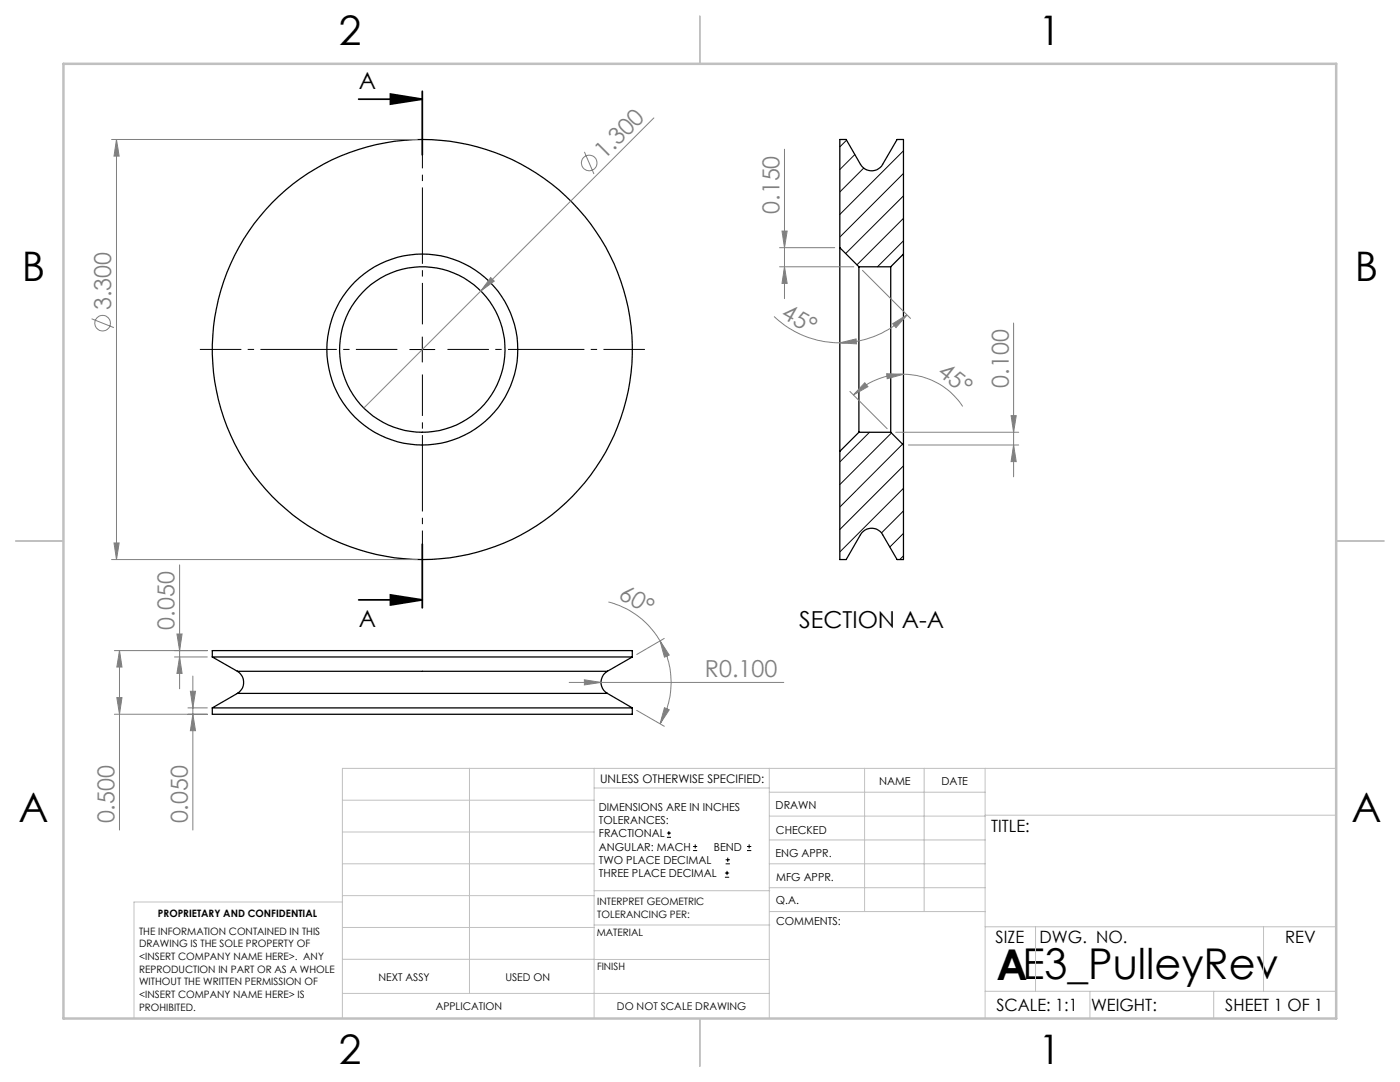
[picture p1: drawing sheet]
<svg xmlns="http://www.w3.org/2000/svg" width="279mm" height="216mm" viewBox="0 0 279 216" stroke-linecap="round" stroke-linejoin="round" font-family="sans-serif">
<g fill="none" stroke="#000" stroke-width=".25">
<path d="M167.6 49.4v-21.6h1.3l2.8 5a2.54 2.54 0 0 0 4.4 0l2.9-5h1.3v22.9M167.6 49.4v40.7M167.6 49.4l3.8 3.8M171.4 53.2v33.1M171.4 53.2h6.4M177.8 53.2v33.1M180.3 50.7v38.1M180.3 50.7l-2.5 2.5M171.4 86.3l-3.8 3.8M171.4 86.3h6.4M177.8 86.3l2.5 2.5M180.3 88.8v22.9h-1.3l-2.9-5a2.54 2.54 0 0 0-4.4 0l-2.8 5h-1.3v-21.6"/>
<path d="M42.4 131.1h83.8M42.4 131.1v-1.3h83.8v1.3M42.4 131.1l5 2.8M47.4 133.9a2.57 2.57 0 0 1 0 4.5M47.4 133.9h73.8M47.4 138.4h73.8M47.4 138.4l-5 2.9M121.2 133.9a2.54 2.54 0 0 0 0 4.5M121.2 138.4l5 2.9M126.2 131.1l-5 2.8M42.4 141.3h83.8M42.4 141.3v1.2h83.8v-1.2"/>
<circle cx="84.3" cy="69.7" r="19.1"/>
<circle cx="84.3" cy="69.7" r="16.5"/>
<circle cx="84.3" cy="69.8" r="41.9"/>
</g>
<g fill="none" stroke="#000" stroke-width=".2">
<path d="M168.9 28l-1.3 1.3M170.6 30.8l-3 3M172.4 33.5l-4.8 4.8M180.3 30.1l-12.7 12.7M180.3 34.6l-12.7 12.7M180.3 39.1l-11.5 11.5M180.3 43.6l-9.3 9.2M180.3 48l-5.2 5.2M81.8 69.7h5M84.3 67.2v5M173.5 86.3l-5.9 5.9M177.9 86.4l-10.3 10.3"/>
<path d="M180.1 88.6l-12.5 12.6M180.3 93l-12.7 12.7M180.3 97.4l-12.7 12.7M180.3 102l-4.4 4.3M180.3 106.4l-2.7 2.7M180.3 110.9l-.7 .8M133.1 167.1h.8M133.1 166.2h.8M133.5 165.8v.9M138.3 169.7h.8M138.3 168.9h.8M138.7 168.5v.8"/>
<path d="M144.7 175h.8M144.7 174.2h.8M144.8 172.4h.9M144.8 171.6h.9M145.1 173.8v.8M145.2 171.1v.9M149.1 169.7h.8M149.1 168.9h.8M149.5 168.5v.8"/>
</g>
<g fill="none" stroke="#808080" stroke-width=".2">
<path d="M22.3 27.8h61M23.2 27.8l.6 3.4h-1zM23.2 27.8v83.9M116.6 30.3l1.9 4.4M130.5 23.5l-57.9 57.9M156.6 29.8v29.8M97.9 55.4l.7 .7-2.6 2zM155.6 53.2h14.8M155.6 49.4h11M156.1 46.1h1l-.5 3.3zM156.6 53.2l.5 3.4h-1zM172.1 53.9l9.6 9.6"/>
<path d="M18.3 63.6l4.4 1.8M154.5 63.1a18.9 18.9 0 0 0 13.1 5.3M167.6 68.4l3.3-.8v1zM169.6 78.1l7.5 7.4M172.6 76.4l.6 .8-2.9 1.6zM177 74.6l3.3 .1-3.2 .9zM178.2 64.6l2.8-1.8-2.2 2.6zM180.3 74.7a14.4 14.4 0 0 0-10 4.1M180.3 74.7a14.2 14.2 0 0 1 11.8 6.4M181 62.8a18.8 18.8 0 0 1-13.4 5.6M202.3 64.5v30.6M178.8 86.3h24.5"/>
<path d="M181.3 88.8h22M201.8 82.9h1l-.5 3.4zM202.3 88.8l.5 3.3h-1zM22.3 111.7h61M22.8 108.3h1l-.6 3.4zM35.8 112.7v24.7M22.8 129.8h18.6M23.3 139.2h1l-.5 3.3zM23.8 129.8l.5 3.3h-1zM23.8 129.8v35.8M34.8 131.1h6.6M35.3 126.5h1l-.5 3.3z"/>
<path d="M35.8 131.1l.5 3.3h-1zM38 137.9h1l-.5 3.4zM38.5 134.9v30.7M113.6 136.2h42.8M116.6 135.6l3.3 .6-3.3 .5zM121.4 120.1a16.6 16.6 0 0 1 10.3 7.8M131.7 127.9l1.9 2.8-1 .4zM131.7 127.9a16.5 16.5 0 0 1 0 16.5M132.6 127.4l-5.5 3.2M22.8 142.5h18.6M37.5 141.3h3.9M38.5 142.5l.5 3.3h-1z"/>
<path d="M127.1 141.7l5.5 3.2M132.6 141.2l1 .4-1.9 2.8z"/>
<circle cx="117.6" cy="32.5" r="1.56"/>
<circle cx="20.5" cy="64.5" r="1.55"/>
</g>
<path d="M71.6 19.8h12.7M77.9 18.8l6.4 1-6.4 1zM84.3 18.2v12.7M71.6 119.7h12.7M77.9 118.7l6.4 1-6.4 1zM84.3 108.6v12.7" fill="none" stroke="#000" stroke-width=".35"/>
<path d="M79.3 69.7h-39.4M84.3 64.7v-39.4M84.3 74.7v39.4M89.3 69.7h39.4" fill="none" stroke="#000" stroke-width=".2" stroke-dasharray="15.2 1.3 1.3 1.3" stroke-dashoffset="7" stroke-linecap="butt"/>
<g fill="none" stroke="#c0c0c0" stroke-width=".2">
<path d="M68.3 159.7h50.3M93.7 153.3v44.9M118.6 153.3v49.9M118.6 157.2h34.9M153.5 153.3v49.9M153.5 158.1h43.1M172.5 153.3v28.6M184.4 153.3v28.6M196.6 153.3v49.9M266.7 153.3h-198.4v49.9M68.3 178.7h50.3M68.3 172.4h50.3"/>
<path d="M68.3 166h50.3M68.3 180h-41.6v23.2M118.6 177.7h35M153.5 167.6h43.1M153.5 162.8h43.1M153.5 172.4h43.1M153.5 177.1h43.1M196.6 162.7h70.1M68.3 198.2h85.2M68.3 191.4l85.2 .1M68.3 185.1h50.3M118.6 184.6h35"/>
<path d="M153.6 181.9h43M196.6 197.8h70.1M196.6 184.9h70.1M206.7 184.9v12.9M217.5 197.8v5.4M242.2 197.8v5.4M252.2 184.9v12.9"/>
</g>
<path d="M139.7 3.2v9.5M3.1 107.9h9.6M266.7 107.9h9.5M139.7 203.2v9.6" fill="none" stroke="#c0c0c0" stroke-width=".25"/>
<path d="M12.7 12.7h254v190.5h-254z" fill="none" stroke="#c0c0c0" stroke-width=".5"/>
<path d="M77.9 18.8l6.4 1-6.4 1zM77.9 118.7l6.4 1-6.4 1z" fill="#000"/>
<g fill="#808080">
<path d="M116.6 135.6l3.3 .6-3.3 .5z"/>
<path d="M97.9 55.4l.7 .7-2.6 2z"/>
<path d="M177 74.6l3.3 .1-3.2 .9zM172.6 76.4l.6 .8-2.9 1.6z"/>
<path d="M132.6 141.2l1 .4-1.9 2.8zM131.7 127.9l1.9 2.8-1 .4z"/>
<path d="M156.6 53.2l.5 3.4h-1zM156.1 46.1h1l-.5 3.3z"/>
<path d="M201.8 82.9h1l-.5 3.4zM202.3 88.8l.5 3.3h-1z"/>
<path d="M23.8 129.8l.5 3.3h-1zM23.3 139.2h1l-.5 3.3zM35.3 126.5h1l-.5 3.3zM35.8 131.1l.5 3.3h-1zM38 137.9h1l-.5 3.4zM38.5 142.5l.5 3.3h-1zM23.2 27.8l.6 3.4h-1zM22.8 108.3h1l-.6 3.4z"/>
<path d="M167.6 68.4l3.3-.8v1zM178.2 64.6l2.8-1.8-2.2 2.6z"/>
</g>
<text font-size="8.5" x="198.9" y="195.5">AE3_PulleyRev</text>
<g font-size="8.1">
<text x="67.6" y="8.9">2</text>
<text x="207.3" y="8.9">1</text>
<text x="4.4" y="56.2">B</text>
<text x="270.4" y="56.2">B</text>
<text x="3.7" y="164.1">A</text>
<text x="269.7" y="164.1">A</text>
<text x="67.6" y="212.4">2</text>
<text x="207.3" y="212.4">1</text>
</g>
<g font-size="4.7">
<text x="71.6" y="17.7">A</text>
<text x="71.6" y="125">A</text>
<text x="159.5" y="125.3">SECTION A-A</text>
</g>
<g font-size="4.7" fill="#808080">
<text x="120.6" y="31.9" transform="rotate(-45 120.6 31.9)">1.300</text>
<text x="155.6" y="42.7" transform="rotate(-90 155.6 42.7)">0.150</text>
<text x="22.2" y="61.9" transform="rotate(-90 22.2 61.9)">3.300</text>
<text x="155.7" y="63.3" transform="rotate(29 155.7 63.3)">45°</text>
<text x="186.9" y="74.7" transform="rotate(38 186.9 74.7)">45°</text>
<text x="201.3" y="77.4" transform="rotate(-90 201.3 77.4)">0.100</text>
<text x="123.3" y="119.2" transform="rotate(30 123.3 119.2)">60°</text>
<text x="34.8" y="125.6" transform="rotate(-90 34.8 125.6)">0.050</text>
<text x="140.7" y="135.2">R0.100</text>
<text x="22.8" y="164.3" transform="rotate(-90 22.8 164.3)">0.500</text>
<text x="37.5" y="164.3" transform="rotate(-90 37.5 164.3)">0.050</text>
</g>
<g font-size="3.4">
<text x="197.8" y="166">TITLE:</text>
<text x="198.7" y="188.1">SIZE</text>
<text x="207.5" y="188.1">DWG. NO.</text>
<text x="256.5" y="188.2">REV</text>
<text x="198.8" y="201.7">SCALE: 1:1</text>
<text x="217.7" y="201.8">WEIGHT:</text>
<text x="244.5" y="201.7">SHEET 1 OF 1</text>
</g>
<text font-size="2.4" x="119.8" y="156.2">UNLESS OTHERWISE SPECIFIED:</text>
<g font-size="2.2">
<text x="119.5" y="161.8">DIMENSIONS ARE IN INCHES</text>
<text x="154.8" y="161.4">DRAWN</text>
<text x="175.4" y="156.6">NAME</text>
<text x="187.9" y="156.7">DATE</text>
<text x="119.5" y="164.4">TOLERANCES:</text>
<text x="119.5" y="167.1">FRACTIONAL</text>
<text x="154.9" y="166.3">CHECKED</text>
<text x="119.5" y="169.7">ANGULAR: MACH</text>
<text x="119.5" y="172.4">TWO PLACE DECIMAL</text>
<text x="142.5" y="169.7">BEND</text>
<text x="154.8" y="171">ENG APPR.</text>
<text x="119.5" y="175">THREE PLACE DECIMAL</text>
<text x="154.9" y="175.7">MFG APPR.</text>
<text x="154.9" y="180.4">Q.A.</text>
<text x="154.9" y="184.6">COMMENTS:</text>
</g>
<g font-size="2.1">
<text x="75.5" y="195.7">NEXT ASSY</text>
<text x="100.9" y="195.7">USED ON</text>
<text x="86.9" y="201.5">APPLICATION</text>
<text x="123.1" y="201.6">DO NOT SCALE DRAWING</text>
</g>
<g font-size="2">
<text x="31.5" y="182.9">PROPRIETARY AND CONFIDENTIAL</text>
<text x="119.2" y="180.6">INTERPRET GEOMETRIC</text>
<text x="119.2" y="183.1">TOLERANCING PER:</text>
<text x="27.8" y="186.5">THE INFORMATION CONTAINED IN THIS</text>
<text x="27.8" y="189">DRAWING IS THE SOLE PROPERTY OF</text>
<text x="27.8" y="191.6">&lt;INSERT COMPANY NAME HERE&gt;. ANY</text>
<text x="119.1" y="186.7">MATERIAL</text>
<text x="27.8" y="194.1">REPRODUCTION IN PART OR AS A WHOLE</text>
<text x="27.8" y="196.6">WITHOUT THE WRITTEN PERMISSION OF</text>
<text x="119.1" y="193.5">FINISH</text>
<text x="27.8" y="199.1">&lt;INSERT COMPANY NAME HERE&gt; IS</text>
<text x="27.8" y="201.7">PROHIBITED.</text>
</g>
</svg>
